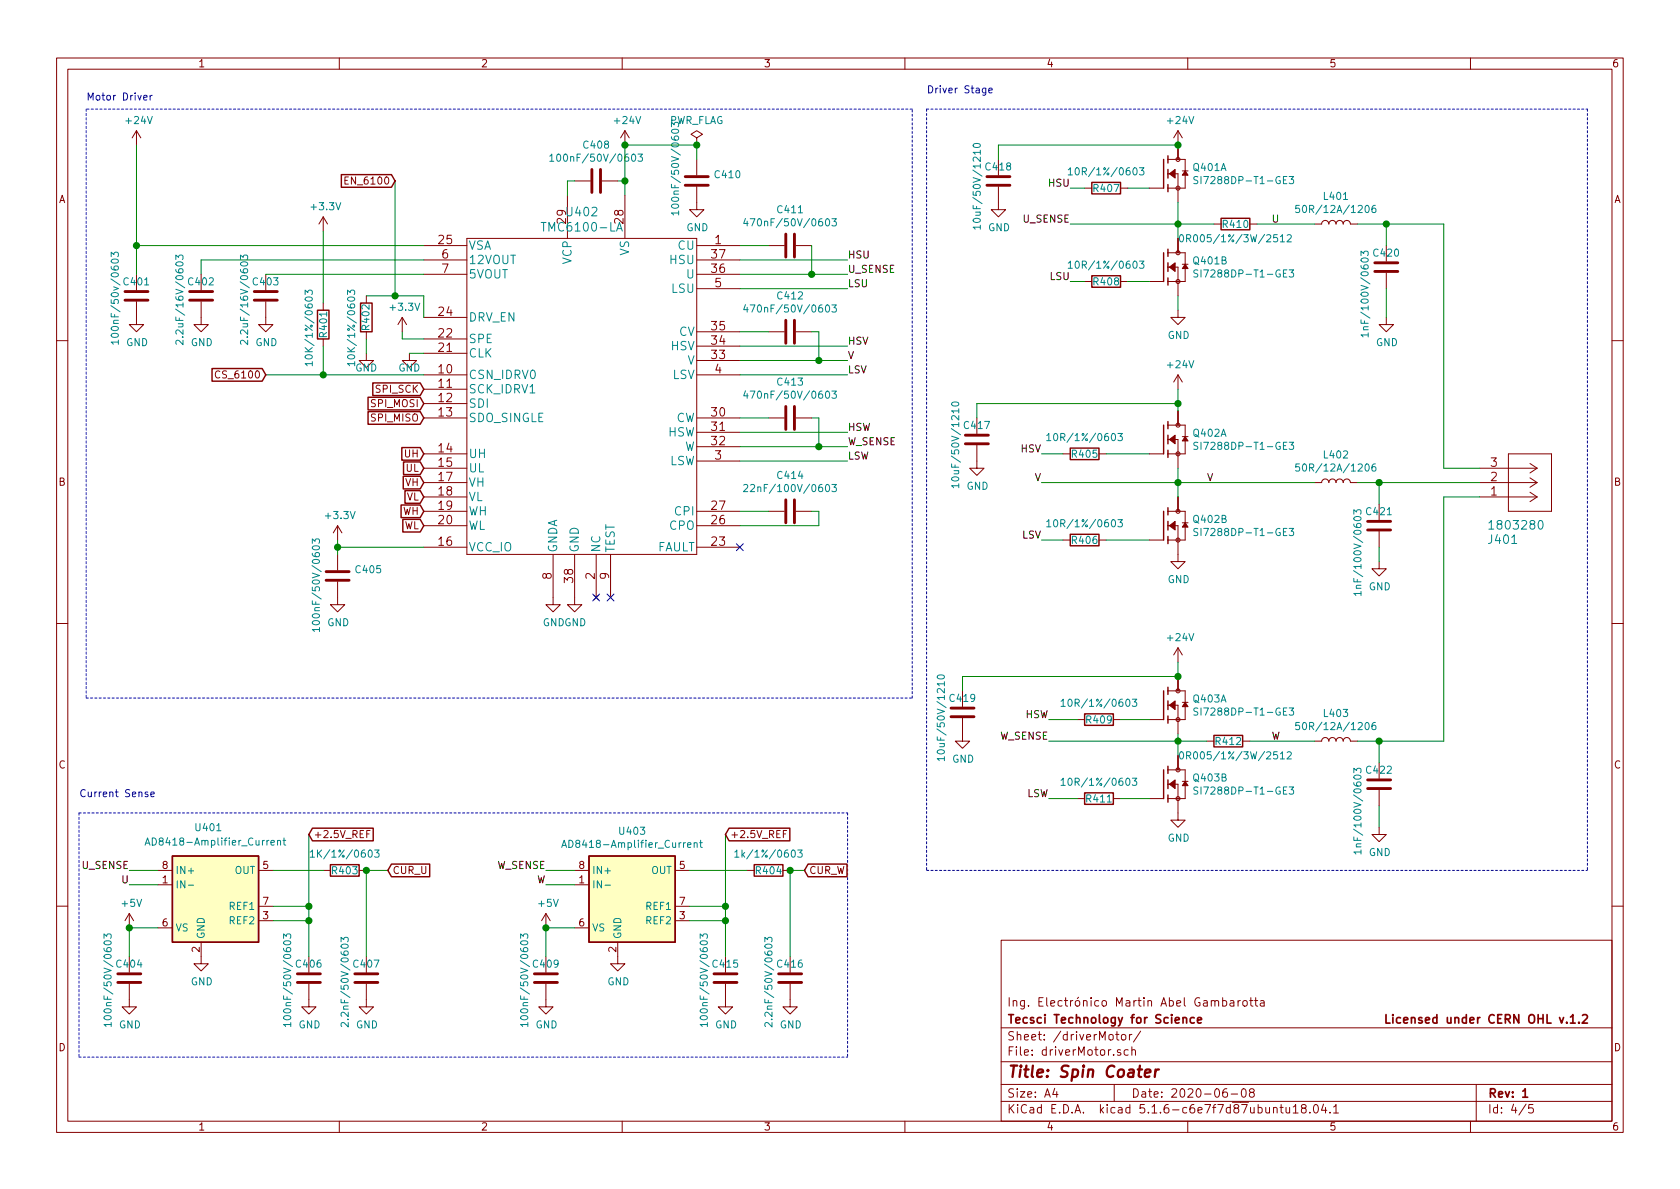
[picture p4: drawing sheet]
EESchema Schematic File Version 4
EELAYER 30 0
EELAYER END
$Descr A4 11693 8268
encoding utf-8
Sheet 4 5
Title "Spin Coater"
Date "2020-06-08"
Rev "1"
Comp "Tecsci Technology for Science                            Licensed under CERN OHL v.1.2"
Comment1 "Ing. Electrónico Martin Abel Gambarotta"
Comment2 ""
Comment3 ""
Comment4 ""
$EndDescr
$Comp
L spincoater-rescue:AD8418-Amplifier_Current U401
U 1 1
P 1500 6250
F 0 "U401" H 1450 6750 50  0000 C CNN
F 1 "AD8418-Amplifier_Current" H 1500 6650 50  0000 C CNN
F 2 "AD8418WBRZ-RL:AD8418WBRZ-RL" H 1550 5900 50  0001 C CNN
F 3 "" H 2150 5550 50  0001 C CNN
	1    1500 6250
	1    0    0    -1  
$EndComp
$Comp
L spincoater-rescue:AD8418-Amplifier_Current U403
U 1 1
P 4400 6250
F 0 "U403" H 4400 6725 50  0000 C CNN
F 1 "AD8418-Amplifier_Current" H 4400 6634 50  0000 C CNN
F 2 "AD8418WBRZ-RL:AD8418WBRZ-RL" H 4450 5900 50  0001 C CNN
F 3 "" H 5050 5550 50  0001 C CNN
	1    4400 6250
	1    0    0    -1  
$EndComp
$Comp
L Device:R R403
U 1 1
P 2400 6050
F 0 "R403" V 2400 6050 50  0000 C CNN
F 1 "1K/1%/0603" V 2284 6050 50  0000 C CNN
F 2 "Resistor_SMD:R_0603_1608Metric" V 2330 6050 50  0001 C CNN
F 3 "~" H 2400 6050 50  0001 C CNN
	1    2400 6050
	0    1    1    0   
$EndComp
$Comp
L Device:C C406
U 1 1
P 2150 6800
F 0 "C406" H 2050 6900 50  0000 L CNN
F 1 "100nF/50V/0603" V 2000 6450 50  0000 L CNN
F 2 "Capacitor_SMD:C_0603_1608Metric" H 2188 6650 50  0001 C CNN
F 3 "~" H 2150 6800 50  0001 C CNN
	1    2150 6800
	1    0    0    -1  
$EndComp
$Comp
L Device:C C404
U 1 1
P 900 6800
F 0 "C404" H 800 6900 50  0000 L CNN
F 1 "100nF/50V/0603" V 750 6450 50  0000 L CNN
F 2 "Capacitor_SMD:C_0603_1608Metric" H 938 6650 50  0001 C CNN
F 3 "~" H 900 6800 50  0001 C CNN
	1    900  6800
	1    0    0    -1  
$EndComp
$Comp
L Device:C C415
U 1 1
P 5050 6800
F 0 "C415" H 4950 6900 50  0000 L CNN
F 1 "100nF/50V/0603" V 4900 6450 50  0000 L CNN
F 2 "Capacitor_SMD:C_0603_1608Metric" H 5088 6650 50  0001 C CNN
F 3 "~" H 5050 6800 50  0001 C CNN
	1    5050 6800
	1    0    0    -1  
$EndComp
$Comp
L power:GND #PWR0409
U 1 1
P 1400 6650
F 0 "#PWR0409" H 1400 6400 50  0001 C CNN
F 1 "GND" H 1405 6477 50  0000 C CNN
F 2 "" H 1400 6650 50  0001 C CNN
F 3 "" H 1400 6650 50  0001 C CNN
	1    1400 6650
	1    0    0    -1  
$EndComp
$Comp
L power:GND #PWR0420
U 1 1
P 4300 6650
F 0 "#PWR0420" H 4300 6400 50  0001 C CNN
F 1 "GND" H 4305 6477 50  0000 C CNN
F 2 "" H 4300 6650 50  0001 C CNN
F 3 "" H 4300 6650 50  0001 C CNN
	1    4300 6650
	1    0    0    -1  
$EndComp
$Comp
L power:GND #PWR0413
U 1 1
P 2150 6950
F 0 "#PWR0413" H 2150 6700 50  0001 C CNN
F 1 "GND" H 2155 6777 50  0000 C CNN
F 2 "" H 2150 6950 50  0001 C CNN
F 3 "" H 2150 6950 50  0001 C CNN
	1    2150 6950
	1    0    0    -1  
$EndComp
$Comp
L power:GND #PWR0405
U 1 1
P 900 6950
F 0 "#PWR0405" H 900 6700 50  0001 C CNN
F 1 "GND" H 905 6777 50  0000 C CNN
F 2 "" H 900 6950 50  0001 C CNN
F 3 "" H 900 6950 50  0001 C CNN
	1    900  6950
	1    0    0    -1  
$EndComp
$Comp
L power:GND #PWR0422
U 1 1
P 5050 6950
F 0 "#PWR0422" H 5050 6700 50  0001 C CNN
F 1 "GND" H 5055 6777 50  0000 C CNN
F 2 "" H 5050 6950 50  0001 C CNN
F 3 "" H 5050 6950 50  0001 C CNN
	1    5050 6950
	1    0    0    -1  
$EndComp
$Comp
L Device:C C407
U 1 1
P 2550 6800
F 0 "C407" H 2450 6900 50  0000 L CNN
F 1 "2.2nF/50V/0603" V 2400 6450 50  0000 L CNN
F 2 "Capacitor_SMD:C_0603_1608Metric" H 2588 6650 50  0001 C CNN
F 3 "~" H 2550 6800 50  0001 C CNN
	1    2550 6800
	1    0    0    -1  
$EndComp
$Comp
L Device:C C416
U 1 1
P 5500 6800
F 0 "C416" H 5400 6900 50  0000 L CNN
F 1 "2.2nF/50V/0603" V 5350 6450 50  0000 L CNN
F 2 "Capacitor_SMD:C_0603_1608Metric" H 5538 6650 50  0001 C CNN
F 3 "~" H 5500 6800 50  0001 C CNN
	1    5500 6800
	1    0    0    -1  
$EndComp
$Comp
L power:GND #PWR0414
U 1 1
P 2550 6950
F 0 "#PWR0414" H 2550 6700 50  0001 C CNN
F 1 "GND" H 2555 6777 50  0000 C CNN
F 2 "" H 2550 6950 50  0001 C CNN
F 3 "" H 2550 6950 50  0001 C CNN
	1    2550 6950
	1    0    0    -1  
$EndComp
$Comp
L power:GND #PWR0423
U 1 1
P 5500 6950
F 0 "#PWR0423" H 5500 6700 50  0001 C CNN
F 1 "GND" H 5505 6777 50  0000 C CNN
F 2 "" H 5500 6950 50  0001 C CNN
F 3 "" H 5500 6950 50  0001 C CNN
	1    5500 6950
	1    0    0    -1  
$EndComp
Wire Wire Line
	900  6650 900  6450
Wire Wire Line
	900  6450 1100 6450
Wire Wire Line
	1900 6400 2150 6400
Wire Wire Line
	2150 6400 2150 6650
Wire Wire Line
	2150 6400 2150 6300
Connection ~ 2150 6400
Wire Wire Line
	1900 6300 2150 6300
Wire Wire Line
	2550 6050 2550 6650
Wire Wire Line
	1100 6050 900  6050
Wire Wire Line
	1100 6150 900  6150
Wire Wire Line
	4000 6050 3800 6050
Wire Wire Line
	4000 6150 3800 6150
Wire Wire Line
	4800 6300 5050 6300
Wire Wire Line
	5050 6300 5050 6400
Wire Wire Line
	4800 6400 5050 6400
Connection ~ 5050 6400
Wire Wire Line
	5050 6400 5050 6650
Wire Wire Line
	5500 6050 5500 6650
$Comp
L Device:C C409
U 1 1
P 3800 6800
F 0 "C409" H 3700 6900 50  0000 L CNN
F 1 "100nF/50V/0603" V 3650 6450 50  0000 L CNN
F 2 "Capacitor_SMD:C_0603_1608Metric" H 3838 6650 50  0001 C CNN
F 3 "~" H 3800 6800 50  0001 C CNN
	1    3800 6800
	1    0    0    -1  
$EndComp
$Comp
L power:GND #PWR0418
U 1 1
P 3800 6950
F 0 "#PWR0418" H 3800 6700 50  0001 C CNN
F 1 "GND" H 3805 6777 50  0000 C CNN
F 2 "" H 3800 6950 50  0001 C CNN
F 3 "" H 3800 6950 50  0001 C CNN
	1    3800 6950
	1    0    0    -1  
$EndComp
Wire Wire Line
	3800 6650 3800 6450
Wire Wire Line
	3800 6450 4000 6450
Text Label 3800 6050 2    50   ~ 0
W_SENSE
Text Label 3800 6150 2    50   ~ 0
W
Text Label 900  6050 2    50   ~ 0
U_SENSE
Text Label 900  6150 2    50   ~ 0
U
Wire Wire Line
	4800 6050 5200 6050
Wire Wire Line
	5050 6300 5050 5800
Connection ~ 5050 6300
Wire Wire Line
	1900 6050 2250 6050
Wire Wire Line
	2150 6300 2150 5800
Connection ~ 2150 6300
$Comp
L Device:R R404
U 1 1
P 5350 6050
F 0 "R404" V 5350 6050 50  0000 C CNN
F 1 "1k/1%/0603" V 5234 6050 50  0000 C CNN
F 2 "Resistor_SMD:R_0603_1608Metric" V 5280 6050 50  0001 C CNN
F 3 "~" H 5350 6050 50  0001 C CNN
	1    5350 6050
	0    1    1    0   
$EndComp
$Comp
L Device:C C401
U 1 1
P 950 2050
F 0 "C401" H 850 2150 50  0000 L CNN
F 1 "100nF/50v/0603" V 800 1700 50  0000 L CNN
F 2 "Capacitor_SMD:C_0603_1608Metric" H 988 1900 50  0001 C CNN
F 3 "~" H 950 2050 50  0001 C CNN
	1    950  2050
	1    0    0    -1  
$EndComp
Wire Wire Line
	2950 1700 950  1700
$Comp
L Device:C C402
U 1 1
P 1400 2050
F 0 "C402" H 1300 2150 50  0000 L CNN
F 1 "2.2uF/16V/0603" V 1250 1700 50  0000 L CNN
F 2 "Capacitor_SMD:C_0603_1608Metric" H 1438 1900 50  0001 C CNN
F 3 "~" H 1400 2050 50  0001 C CNN
	1    1400 2050
	1    0    0    -1  
$EndComp
$Comp
L Device:C C403
U 1 1
P 1850 2050
F 0 "C403" H 1750 2150 50  0000 L CNN
F 1 "2.2uF/16V/0603" V 1700 1700 50  0000 L CNN
F 2 "Capacitor_SMD:C_0603_1608Metric" H 1888 1900 50  0001 C CNN
F 3 "~" H 1850 2050 50  0001 C CNN
	1    1850 2050
	1    0    0    -1  
$EndComp
$Comp
L Device:C C405
U 1 1
P 2350 4000
F 0 "C405" H 2465 4046 50  0000 L CNN
F 1 "100nF/50V/0603" V 2200 3600 50  0000 L CNN
F 2 "Capacitor_SMD:C_0603_1608Metric" H 2388 3850 50  0001 C CNN
F 3 "~" H 2350 4000 50  0001 C CNN
	1    2350 4000
	1    0    0    -1  
$EndComp
$Comp
L Device:C C411
U 1 1
P 5500 1700
F 0 "C411" V 5248 1700 50  0000 C CNN
F 1 "470nF/50V/0603" V 5339 1700 50  0000 C CNN
F 2 "Capacitor_SMD:C_0603_1608Metric" H 5538 1550 50  0001 C CNN
F 3 "~" H 5500 1700 50  0001 C CNN
	1    5500 1700
	0    1    1    0   
$EndComp
$Comp
L Device:C C412
U 1 1
P 5500 2300
F 0 "C412" V 5248 2300 50  0000 C CNN
F 1 "470nF/50V/0603" V 5339 2300 50  0000 C CNN
F 2 "Capacitor_SMD:C_0603_1608Metric" H 5538 2150 50  0001 C CNN
F 3 "~" H 5500 2300 50  0001 C CNN
	1    5500 2300
	0    1    1    0   
$EndComp
$Comp
L Device:C C413
U 1 1
P 5500 2900
F 0 "C413" V 5248 2900 50  0000 C CNN
F 1 "470nF/50V/0603" V 5339 2900 50  0000 C CNN
F 2 "Capacitor_SMD:C_0603_1608Metric" H 5538 2750 50  0001 C CNN
F 3 "~" H 5500 2900 50  0001 C CNN
	1    5500 2900
	0    1    1    0   
$EndComp
$Comp
L Device:C C414
U 1 1
P 5500 3550
F 0 "C414" V 5248 3550 50  0000 C CNN
F 1 "22nF/100V/0603" V 5339 3550 50  0000 C CNN
F 2 "Capacitor_SMD:C_0603_1608Metric" H 5538 3400 50  0001 C CNN
F 3 "~" H 5500 3550 50  0001 C CNN
	1    5500 3550
	0    1    1    0   
$EndComp
NoConn ~ 4150 4150
NoConn ~ 4250 4150
Wire Wire Line
	5150 3000 5900 3000
Wire Wire Line
	5150 3200 5900 3200
Wire Wire Line
	5150 2900 5350 2900
Wire Wire Line
	5150 2600 5900 2600
Wire Wire Line
	5150 2500 5700 2500
Wire Wire Line
	5150 2400 5900 2400
Wire Wire Line
	5150 2300 5350 2300
Wire Wire Line
	5650 2300 5700 2300
Wire Wire Line
	5700 2300 5700 2500
Connection ~ 5700 2500
Wire Wire Line
	5700 2500 5900 2500
Wire Wire Line
	5150 3100 5700 3100
Wire Wire Line
	5650 2900 5700 2900
Wire Wire Line
	5700 2900 5700 3100
Connection ~ 5700 3100
Wire Wire Line
	5700 3100 5900 3100
Wire Wire Line
	5150 1700 5350 1700
Wire Wire Line
	5150 1800 5900 1800
Wire Wire Line
	5150 1900 5650 1900
Wire Wire Line
	5150 2000 5900 2000
Wire Wire Line
	5650 1700 5650 1900
Connection ~ 5650 1900
Wire Wire Line
	5650 1900 5900 1900
Wire Wire Line
	5150 3550 5350 3550
Wire Wire Line
	5150 3650 5700 3650
Wire Wire Line
	5700 3650 5700 3550
Wire Wire Line
	5700 3550 5650 3550
$Comp
L Device:C C410
U 1 1
P 4850 1250
F 0 "C410" H 4965 1296 50  0000 L CNN
F 1 "100nF/50V/0603" V 4700 1000 50  0000 L CNN
F 2 "Capacitor_SMD:C_0603_1608Metric" H 4888 1100 50  0001 C CNN
F 3 "~" H 4850 1250 50  0001 C CNN
	1    4850 1250
	1    0    0    -1  
$EndComp
Wire Wire Line
	4300 1250 4350 1250
Wire Wire Line
	4350 1250 4350 1350
Wire Wire Line
	4850 1100 4850 1000
Wire Wire Line
	4850 1000 4350 1000
Wire Wire Line
	4350 1000 4350 1250
Connection ~ 4350 1250
$Comp
L power:GND #PWR0415
U 1 1
P 3850 4150
F 0 "#PWR0415" H 3850 3900 50  0001 C CNN
F 1 "GND" H 3855 3977 50  0000 C CNN
F 2 "" H 3850 4150 50  0001 C CNN
F 3 "" H 3850 4150 50  0001 C CNN
	1    3850 4150
	1    0    0    -1  
$EndComp
$Comp
L power:GND #PWR0416
U 1 1
P 4000 4150
F 0 "#PWR0416" H 4000 3900 50  0001 C CNN
F 1 "GND" H 4005 3977 50  0000 C CNN
F 2 "" H 4000 4150 50  0001 C CNN
F 3 "" H 4000 4150 50  0001 C CNN
	1    4000 4150
	1    0    0    -1  
$EndComp
$Comp
L power:GND #PWR0408
U 1 1
P 2350 4150
F 0 "#PWR0408" H 2350 3900 50  0001 C CNN
F 1 "GND" H 2355 3977 50  0000 C CNN
F 2 "" H 2350 4150 50  0001 C CNN
F 3 "" H 2350 4150 50  0001 C CNN
	1    2350 4150
	1    0    0    -1  
$EndComp
$Comp
L power:GND #PWR0421
U 1 1
P 4850 1400
F 0 "#PWR0421" H 4850 1150 50  0001 C CNN
F 1 "GND" H 4855 1227 50  0000 C CNN
F 2 "" H 4850 1400 50  0001 C CNN
F 3 "" H 4850 1400 50  0001 C CNN
	1    4850 1400
	1    0    0    -1  
$EndComp
$Comp
L power:GND #PWR0402
U 1 1
P 1400 2200
F 0 "#PWR0402" H 1400 1950 50  0001 C CNN
F 1 "GND" H 1405 2027 50  0000 C CNN
F 2 "" H 1400 2200 50  0001 C CNN
F 3 "" H 1400 2200 50  0001 C CNN
	1    1400 2200
	1    0    0    -1  
$EndComp
$Comp
L power:GND #PWR0403
U 1 1
P 1850 2200
F 0 "#PWR0403" H 1850 1950 50  0001 C CNN
F 1 "GND" H 1855 2027 50  0000 C CNN
F 2 "" H 1850 2200 50  0001 C CNN
F 3 "" H 1850 2200 50  0001 C CNN
	1    1850 2200
	1    0    0    -1  
$EndComp
$Comp
L power:GND #PWR0401
U 1 1
P 950 2200
F 0 "#PWR0401" H 950 1950 50  0001 C CNN
F 1 "GND" H 955 2027 50  0000 C CNN
F 2 "" H 950 2200 50  0001 C CNN
F 3 "" H 950 2200 50  0001 C CNN
	1    950  2200
	1    0    0    -1  
$EndComp
Wire Wire Line
	950  1700 950  1900
Wire Wire Line
	1400 1900 1400 1800
Wire Wire Line
	1400 1800 2950 1800
Wire Wire Line
	1850 1900 2950 1900
$Comp
L Device:R R401
U 1 1
P 2250 2250
F 0 "R401" V 2250 2150 50  0000 L CNN
F 1 "10K/1%/0603" V 2150 1950 50  0000 L CNN
F 2 "Resistor_SMD:R_0603_1608Metric" V 2180 2250 50  0001 C CNN
F 3 "~" H 2250 2250 50  0001 C CNN
	1    2250 2250
	1    0    0    -1  
$EndComp
$Comp
L Device:R R402
U 1 1
P 2550 2200
F 0 "R402" V 2550 2300 50  0000 R CNN
F 1 "10K/1%/0603" V 2650 2550 50  0000 R CNN
F 2 "Resistor_SMD:R_0603_1608Metric" V 2480 2200 50  0001 C CNN
F 3 "~" H 2550 2200 50  0001 C CNN
	1    2550 2200
	-1   0    0    1   
$EndComp
$Comp
L power:GND #PWR0410
U 1 1
P 2550 2450
F 0 "#PWR0410" H 2550 2200 50  0001 C CNN
F 1 "GND" H 2550 2350 50  0000 C CNN
F 2 "" H 2550 2450 50  0001 C CNN
F 3 "" H 2550 2450 50  0001 C CNN
	1    2550 2450
	1    0    0    -1  
$EndComp
$Comp
L power:GND #PWR0412
U 1 1
P 2850 2450
F 0 "#PWR0412" H 2850 2200 50  0001 C CNN
F 1 "GND" H 2850 2350 50  0000 C CNN
F 2 "" H 2850 2450 50  0001 C CNN
F 3 "" H 2850 2450 50  0001 C CNN
	1    2850 2450
	1    0    0    -1  
$EndComp
Wire Wire Line
	2950 2450 2850 2450
Wire Wire Line
	2950 3800 2350 3800
Wire Wire Line
	2350 3800 2350 3850
Wire Wire Line
	2350 3800 2350 3750
Connection ~ 2350 3800
Text Label 5900 3000 0    50   ~ 0
HSW
Text Label 5900 3100 0    50   ~ 0
W_SENSE
Text Label 5900 3200 0    50   ~ 0
LSW
Text Label 5900 2400 0    50   ~ 0
HSV
Text Label 5900 2500 0    50   ~ 0
V
Text Label 5900 2600 0    50   ~ 0
LSV
Text Label 5900 1800 0    50   ~ 0
HSU
Text Label 5900 1900 0    50   ~ 0
U_SENSE
Text Label 5900 2000 0    50   ~ 0
LSU
Connection ~ 2550 6050
Wire Wire Line
	5500 6050 5600 6050
Connection ~ 5500 6050
Wire Wire Line
	2550 6050 2700 6050
$Comp
L power:+24V #PWR0419
U 1 1
P 4350 1000
F 0 "#PWR0419" H 4350 850 50  0001 C CNN
F 1 "+24V" H 4365 1173 50  0000 C CNN
F 2 "" H 4350 1000 50  0001 C CNN
F 3 "" H 4350 1000 50  0001 C CNN
	1    4350 1000
	1    0    0    -1  
$EndComp
Connection ~ 4350 1000
$Comp
L power:+3.3V #PWR0406
U 1 1
P 2250 1600
F 0 "#PWR0406" H 2250 1450 50  0001 C CNN
F 1 "+3.3V" H 2265 1773 50  0000 C CNN
F 2 "" H 2250 1600 50  0001 C CNN
F 3 "" H 2250 1600 50  0001 C CNN
	1    2250 1600
	1    0    0    -1  
$EndComp
Connection ~ 2250 2600
Wire Wire Line
	2250 2600 2950 2600
$Comp
L power:+3.3V #PWR0407
U 1 1
P 2350 3750
F 0 "#PWR0407" H 2350 3600 50  0001 C CNN
F 1 "+3.3V" H 2365 3923 50  0000 C CNN
F 2 "" H 2350 3750 50  0001 C CNN
F 3 "" H 2350 3750 50  0001 C CNN
	1    2350 3750
	1    0    0    -1  
$EndComp
$Comp
L power:+3.3V #PWR0411
U 1 1
P 2800 2300
F 0 "#PWR0411" H 2800 2150 50  0001 C CNN
F 1 "+3.3V" H 2815 2473 50  0000 C CNN
F 2 "" H 2800 2300 50  0001 C CNN
F 3 "" H 2800 2300 50  0001 C CNN
	1    2800 2300
	1    0    0    -1  
$EndComp
$Comp
L TMC6100-LA:TMC6100-LA U402
U 1 1
P 2950 1850
F 0 "U402" H 4050 2237 60  0000 C CNN
F 1 "TMC6100-LA" H 4050 2131 60  0000 C CNN
F 2 "TMC6100-LA:TMC6100-LA" H 4050 2090 60  0001 C CNN
F 3 "" H 2950 1850 60  0000 C CNN
	1    2950 1850
	1    0    0    -1  
$EndComp
Wire Wire Line
	2950 2200 2950 2050
Wire Wire Line
	2950 2050 2750 2050
Wire Wire Line
	2800 2300 2800 2350
Wire Wire Line
	2800 2350 2950 2350
Wire Wire Line
	1850 2600 2250 2600
Connection ~ 2750 2050
Wire Wire Line
	2750 2050 2550 2050
$Comp
L power:+24V #PWR0424
U 1 1
P 950 1000
F 0 "#PWR0424" H 950 850 50  0001 C CNN
F 1 "+24V" H 965 1173 50  0000 C CNN
F 2 "" H 950 1000 50  0001 C CNN
F 3 "" H 950 1000 50  0001 C CNN
	1    950  1000
	1    0    0    -1  
$EndComp
Connection ~ 950  1700
$Comp
L SI7288DP-T1-GE3:SI7288DP-T1-GE3 Q401
U 1 1
P 8200 1200
F 0 "Q401" H 8298 1246 50  0000 L CNN
F 1 "SI7288DP-T1-GE3" H 8298 1155 50  0000 L CNN
F 2 "SI7288DP-T1-GE3:TRANS_SI7288DP-T1-GE3" H 8200 1200 50  0001 L BNN
F 3 "Manufacturer Recommendations" H 8200 1200 50  0001 L BNN
F 4 "VISHAY" H 8200 1200 50  0001 L BNN "Field4"
F 5 "A" H 8200 1200 50  0001 L BNN "Field5"
	1    8200 1200
	1    0    0    -1  
$EndComp
$Comp
L SI7288DP-T1-GE3:SI7288DP-T1-GE3 Q401
U 2 1
P 8200 1850
F 0 "Q401" H 8298 1896 50  0000 L CNN
F 1 "SI7288DP-T1-GE3" H 8298 1805 50  0000 L CNN
F 2 "SI7288DP-T1-GE3:TRANS_SI7288DP-T1-GE3" H 8200 1850 50  0001 L BNN
F 3 "Manufacturer Recommendations" H 8200 1850 50  0001 L BNN
F 4 "VISHAY" H 8200 1850 50  0001 L BNN "Field4"
F 5 "A" H 8200 1850 50  0001 L BNN "Field5"
	2    8200 1850
	1    0    0    -1  
$EndComp
$Comp
L SI7288DP-T1-GE3:SI7288DP-T1-GE3 Q402
U 1 1
P 8200 3050
F 0 "Q402" H 8298 3096 50  0000 L CNN
F 1 "SI7288DP-T1-GE3" H 8298 3005 50  0000 L CNN
F 2 "SI7288DP-T1-GE3:TRANS_SI7288DP-T1-GE3" H 8200 3050 50  0001 L BNN
F 3 "Manufacturer Recommendations" H 8200 3050 50  0001 L BNN
F 4 "VISHAY" H 8200 3050 50  0001 L BNN "Field4"
F 5 "A" H 8200 3050 50  0001 L BNN "Field5"
	1    8200 3050
	1    0    0    -1  
$EndComp
$Comp
L SI7288DP-T1-GE3:SI7288DP-T1-GE3 Q402
U 2 1
P 8200 3650
F 0 "Q402" H 8298 3696 50  0000 L CNN
F 1 "SI7288DP-T1-GE3" H 8298 3605 50  0000 L CNN
F 2 "SI7288DP-T1-GE3:TRANS_SI7288DP-T1-GE3" H 8200 3650 50  0001 L BNN
F 3 "Manufacturer Recommendations" H 8200 3650 50  0001 L BNN
F 4 "VISHAY" H 8200 3650 50  0001 L BNN "Field4"
F 5 "A" H 8200 3650 50  0001 L BNN "Field5"
	2    8200 3650
	1    0    0    -1  
$EndComp
$Comp
L Device:R R407
U 1 1
P 7700 1300
F 0 "R407" V 7700 1300 50  0000 C CNN
F 1 "10R/1%/0603" V 7584 1300 50  0000 C CNN
F 2 "Resistor_SMD:R_0603_1608Metric" V 7630 1300 50  0001 C CNN
F 3 "~" H 7700 1300 50  0001 C CNN
	1    7700 1300
	0    1    1    0   
$EndComp
$Comp
L Device:R R408
U 1 1
P 7700 1950
F 0 "R408" V 7700 1950 50  0000 C CNN
F 1 "10R/1%/0603" V 7584 1950 50  0000 C CNN
F 2 "Resistor_SMD:R_0603_1608Metric" V 7630 1950 50  0001 C CNN
F 3 "~" H 7700 1950 50  0001 C CNN
	1    7700 1950
	0    1    1    0   
$EndComp
$Comp
L Device:R R410
U 1 1
P 8600 1550
F 0 "R410" V 8600 1550 50  0000 C CNN
F 1 "0R005/1%/3W/2512" V 8700 1550 50  0000 C CNN
F 2 "Resistor_SMD:R_2512_6332Metric" V 8530 1550 50  0001 C CNN
F 3 "~" H 8600 1550 50  0001 C CNN
	1    8600 1550
	0    1    1    0   
$EndComp
$Comp
L Device:C C418
U 1 1
P 6950 1250
F 0 "C418" H 6850 1350 50  0000 L CNN
F 1 "10uF/50V/1210" V 6800 900 50  0000 L CNN
F 2 "Capacitor_SMD:C_1210_3225Metric" H 6988 1100 50  0001 C CNN
F 3 "~" H 6950 1250 50  0001 C CNN
	1    6950 1250
	1    0    0    -1  
$EndComp
$Comp
L power:+24V #PWR0427
U 1 1
P 8200 1000
F 0 "#PWR0427" H 8200 850 50  0001 C CNN
F 1 "+24V" H 8215 1173 50  0000 C CNN
F 2 "" H 8200 1000 50  0001 C CNN
F 3 "" H 8200 1000 50  0001 C CNN
	1    8200 1000
	1    0    0    -1  
$EndComp
Wire Wire Line
	7850 1950 8000 1950
Wire Wire Line
	7850 1300 8000 1300
Wire Wire Line
	7550 1300 7450 1300
Wire Wire Line
	7550 1950 7450 1950
Wire Wire Line
	8200 2050 8200 2150
Wire Wire Line
	8200 1400 8200 1550
Connection ~ 8200 1550
Wire Wire Line
	8200 1550 8200 1650
Wire Wire Line
	8200 1550 7450 1550
Text Label 7450 1300 2    50   ~ 0
HSU
Text Label 7450 1550 2    50   ~ 0
U_SENSE
Text Label 7450 1950 2    50   ~ 0
LSU
$Comp
L power:GND #PWR0430
U 1 1
P 6950 1400
F 0 "#PWR0430" H 6950 1150 50  0001 C CNN
F 1 "GND" H 6955 1227 50  0000 C CNN
F 2 "" H 6950 1400 50  0001 C CNN
F 3 "" H 6950 1400 50  0001 C CNN
	1    6950 1400
	1    0    0    -1  
$EndComp
$Comp
L power:GND #PWR0428
U 1 1
P 8200 2150
F 0 "#PWR0428" H 8200 1900 50  0001 C CNN
F 1 "GND" H 8205 1977 50  0000 C CNN
F 2 "" H 8200 2150 50  0001 C CNN
F 3 "" H 8200 2150 50  0001 C CNN
	1    8200 2150
	1    0    0    -1  
$EndComp
Text Label 8850 1550 0    50   ~ 0
U
$Comp
L Device:C C417
U 1 1
P 6800 3050
F 0 "C417" H 6700 3150 50  0000 L CNN
F 1 "10uF/50V/1210" V 6650 2700 50  0000 L CNN
F 2 "Capacitor_SMD:C_1210_3225Metric" H 6838 2900 50  0001 C CNN
F 3 "~" H 6800 3050 50  0001 C CNN
	1    6800 3050
	1    0    0    -1  
$EndComp
$Comp
L Device:R R405
U 1 1
P 7550 3150
F 0 "R405" V 7550 3150 50  0000 C CNN
F 1 "10R/1%/0603" V 7434 3150 50  0000 C CNN
F 2 "Resistor_SMD:R_0603_1608Metric" V 7480 3150 50  0001 C CNN
F 3 "~" H 7550 3150 50  0001 C CNN
	1    7550 3150
	0    1    1    0   
$EndComp
$Comp
L Device:R R406
U 1 1
P 7550 3750
F 0 "R406" V 7550 3750 50  0000 C CNN
F 1 "10R/1%/0603" V 7434 3750 50  0000 C CNN
F 2 "Resistor_SMD:R_0603_1608Metric" V 7480 3750 50  0001 C CNN
F 3 "~" H 7550 3750 50  0001 C CNN
	1    7550 3750
	0    1    1    0   
$EndComp
Wire Wire Line
	7700 3150 8000 3150
Wire Wire Line
	7700 3750 8000 3750
Wire Wire Line
	8200 3250 8200 3350
Connection ~ 8200 3350
Wire Wire Line
	8200 3350 8200 3450
Wire Wire Line
	7400 3150 7250 3150
Wire Wire Line
	7400 3750 7250 3750
Wire Wire Line
	8200 3350 7250 3350
$Comp
L power:+24V #PWR0425
U 1 1
P 8200 2700
F 0 "#PWR0425" H 8200 2550 50  0001 C CNN
F 1 "+24V" H 8215 2873 50  0000 C CNN
F 2 "" H 8200 2700 50  0001 C CNN
F 3 "" H 8200 2700 50  0001 C CNN
	1    8200 2700
	1    0    0    -1  
$EndComp
$Comp
L power:GND #PWR0429
U 1 1
P 6800 3200
F 0 "#PWR0429" H 6800 2950 50  0001 C CNN
F 1 "GND" H 6805 3027 50  0000 C CNN
F 2 "" H 6800 3200 50  0001 C CNN
F 3 "" H 6800 3200 50  0001 C CNN
	1    6800 3200
	1    0    0    -1  
$EndComp
$Comp
L power:GND #PWR0426
U 1 1
P 8200 3850
F 0 "#PWR0426" H 8200 3600 50  0001 C CNN
F 1 "GND" H 8205 3677 50  0000 C CNN
F 2 "" H 8200 3850 50  0001 C CNN
F 3 "" H 8200 3850 50  0001 C CNN
	1    8200 3850
	1    0    0    -1  
$EndComp
Wire Wire Line
	8200 1550 8450 1550
Wire Wire Line
	6950 1000 6950 1100
Wire Wire Line
	6800 2800 6800 2900
$Comp
L SI7288DP-T1-GE3:SI7288DP-T1-GE3 Q403
U 1 1
P 8200 4900
F 0 "Q403" H 8298 4946 50  0000 L CNN
F 1 "SI7288DP-T1-GE3" H 8298 4855 50  0000 L CNN
F 2 "SI7288DP-T1-GE3:TRANS_SI7288DP-T1-GE3" H 8200 4900 50  0001 L BNN
F 3 "Manufacturer Recommendations" H 8200 4900 50  0001 L BNN
F 4 "VISHAY" H 8200 4900 50  0001 L BNN "Field4"
F 5 "A" H 8200 4900 50  0001 L BNN "Field5"
	1    8200 4900
	1    0    0    -1  
$EndComp
$Comp
L SI7288DP-T1-GE3:SI7288DP-T1-GE3 Q403
U 2 1
P 8200 5450
F 0 "Q403" H 8298 5496 50  0000 L CNN
F 1 "SI7288DP-T1-GE3" H 8298 5405 50  0000 L CNN
F 2 "SI7288DP-T1-GE3:TRANS_SI7288DP-T1-GE3" H 8200 5450 50  0001 L BNN
F 3 "Manufacturer Recommendations" H 8200 5450 50  0001 L BNN
F 4 "VISHAY" H 8200 5450 50  0001 L BNN "Field4"
F 5 "A" H 8200 5450 50  0001 L BNN "Field5"
	2    8200 5450
	1    0    0    -1  
$EndComp
$Comp
L power:GND #PWR0432
U 1 1
P 8200 5650
F 0 "#PWR0432" H 8200 5400 50  0001 C CNN
F 1 "GND" H 8205 5477 50  0000 C CNN
F 2 "" H 8200 5650 50  0001 C CNN
F 3 "" H 8200 5650 50  0001 C CNN
	1    8200 5650
	1    0    0    -1  
$EndComp
$Comp
L power:+24V #PWR0431
U 1 1
P 8200 4600
F 0 "#PWR0431" H 8200 4450 50  0001 C CNN
F 1 "+24V" H 8215 4773 50  0000 C CNN
F 2 "" H 8200 4600 50  0001 C CNN
F 3 "" H 8200 4600 50  0001 C CNN
	1    8200 4600
	1    0    0    -1  
$EndComp
$Comp
L Device:C C419
U 1 1
P 6700 4950
F 0 "C419" H 6600 5050 50  0000 L CNN
F 1 "10uF/50V/1210" V 6550 4600 50  0000 L CNN
F 2 "Capacitor_SMD:C_1210_3225Metric" H 6738 4800 50  0001 C CNN
F 3 "~" H 6700 4950 50  0001 C CNN
	1    6700 4950
	1    0    0    -1  
$EndComp
$Comp
L power:GND #PWR0433
U 1 1
P 6700 5100
F 0 "#PWR0433" H 6700 4850 50  0001 C CNN
F 1 "GND" H 6705 4927 50  0000 C CNN
F 2 "" H 6700 5100 50  0001 C CNN
F 3 "" H 6700 5100 50  0001 C CNN
	1    6700 5100
	1    0    0    -1  
$EndComp
$Comp
L Device:R R412
U 1 1
P 8550 5150
F 0 "R412" V 8550 5150 50  0000 C CNN
F 1 "0R005/1%/3W/2512" V 8650 5200 50  0000 C CNN
F 2 "Resistor_SMD:R_2512_6332Metric" V 8480 5150 50  0001 C CNN
F 3 "~" H 8550 5150 50  0001 C CNN
	1    8550 5150
	0    1    1    0   
$EndComp
$Comp
L Device:R R409
U 1 1
P 7650 5000
F 0 "R409" V 7650 5000 50  0000 C CNN
F 1 "10R/1%/0603" V 7534 5000 50  0000 C CNN
F 2 "Resistor_SMD:R_0603_1608Metric" V 7580 5000 50  0001 C CNN
F 3 "~" H 7650 5000 50  0001 C CNN
	1    7650 5000
	0    1    1    0   
$EndComp
$Comp
L Device:R R411
U 1 1
P 7650 5550
F 0 "R411" V 7650 5550 50  0000 C CNN
F 1 "10R/1%/0603" V 7534 5550 50  0000 C CNN
F 2 "Resistor_SMD:R_0603_1608Metric" V 7580 5550 50  0001 C CNN
F 3 "~" H 7650 5550 50  0001 C CNN
	1    7650 5550
	0    1    1    0   
$EndComp
Wire Wire Line
	8000 5000 7800 5000
Wire Wire Line
	7500 5000 7300 5000
Wire Wire Line
	7500 5550 7300 5550
Wire Wire Line
	7800 5550 8000 5550
Wire Wire Line
	8200 5100 8200 5150
Wire Wire Line
	8200 5150 8400 5150
Connection ~ 8200 5150
Wire Wire Line
	8200 5150 8200 5250
Text Label 7250 3150 2    50   ~ 0
HSV
Text Label 7250 3350 2    50   ~ 0
V
Text Label 7250 3750 2    50   ~ 0
LSV
Text Label 8400 3350 0    50   ~ 0
V
Wire Wire Line
	8200 5150 7300 5150
Text Label 7300 5000 2    50   ~ 0
HSW
Text Label 7300 5150 2    50   ~ 0
W_SENSE
Text Label 7300 5550 2    50   ~ 0
LSW
Text Label 8850 5150 0    50   ~ 0
W
$Comp
L power:+5V #PWR0404
U 1 1
P 900 6450
F 0 "#PWR0404" H 900 6300 50  0001 C CNN
F 1 "+5V" H 915 6623 50  0000 C CNN
F 2 "" H 900 6450 50  0001 C CNN
F 3 "" H 900 6450 50  0001 C CNN
	1    900  6450
	1    0    0    -1  
$EndComp
Connection ~ 900  6450
$Comp
L power:+5V #PWR0417
U 1 1
P 3800 6450
F 0 "#PWR0417" H 3800 6300 50  0001 C CNN
F 1 "+5V" H 3815 6623 50  0000 C CNN
F 2 "" H 3800 6450 50  0001 C CNN
F 3 "" H 3800 6450 50  0001 C CNN
	1    3800 6450
	1    0    0    -1  
$EndComp
Connection ~ 3800 6450
Text Notes 6450 650  0    50   ~ 0
Driver Stage
Wire Notes Line
	550  5650 550  7350
Wire Notes Line
	600  4850 6350 4850
Wire Notes Line
	6350 4850 6350 750 
Wire Notes Line
	6350 750  600  750 
Wire Notes Line
	600  750  600  4850
Text Notes 600  700  0    50   ~ 0
Motor Driver
Text Notes 550  5550 0    50   ~ 0
Current Sense
Wire Wire Line
	950  1700 950  1000
Wire Wire Line
	2250 2400 2250 2600
Wire Wire Line
	2250 2100 2250 1600
Wire Wire Line
	2550 2350 2550 2450
Wire Notes Line
	5900 5650 5900 7350
Wire Notes Line
	550  7350 5900 7350
Wire Notes Line
	550  5650 5900 5650
Connection ~ 8200 1000
Wire Wire Line
	8200 2700 8200 2800
Wire Wire Line
	6800 2800 8200 2800
Connection ~ 8200 2800
Wire Wire Line
	8200 2800 8200 2850
Wire Wire Line
	8200 4600 8200 4700
Wire Wire Line
	6700 4800 6700 4700
Wire Wire Line
	6700 4700 8200 4700
Connection ~ 8200 4700
$Comp
L Device:L L401
U 1 1
P 9300 1550
F 0 "L401" V 9490 1550 50  0000 C CNN
F 1 "50R/12A/1206" V 9399 1550 50  0000 C CNN
F 2 "Inductor_SMD:L_1206_3216Metric" H 9300 1550 50  0001 C CNN
F 3 "~" H 9300 1550 50  0001 C CNN
	1    9300 1550
	0    -1   -1   0   
$EndComp
$Comp
L Device:C C420
U 1 1
P 9650 1850
F 0 "C420" H 9550 1950 50  0000 L CNN
F 1 "1nF/100V/0603" V 9500 1350 50  0000 L CNN
F 2 "Capacitor_SMD:C_0603_1608Metric" H 9688 1700 50  0001 C CNN
F 3 "~" H 9650 1850 50  0001 C CNN
	1    9650 1850
	1    0    0    -1  
$EndComp
$Comp
L power:GND #PWR0434
U 1 1
P 9650 2200
F 0 "#PWR0434" H 9650 1950 50  0001 C CNN
F 1 "GND" H 9655 2027 50  0000 C CNN
F 2 "" H 9650 2200 50  0001 C CNN
F 3 "" H 9650 2200 50  0001 C CNN
	1    9650 2200
	1    0    0    -1  
$EndComp
Wire Wire Line
	9650 2000 9650 2200
$Comp
L Device:C C421
U 1 1
P 9600 3650
F 0 "C421" H 9500 3750 50  0000 L CNN
F 1 "1nF/100V/0603" V 9450 3150 50  0000 L CNN
F 2 "Capacitor_SMD:C_0603_1608Metric" H 9638 3500 50  0001 C CNN
F 3 "~" H 9600 3650 50  0001 C CNN
	1    9600 3650
	1    0    0    -1  
$EndComp
$Comp
L Device:L L402
U 1 1
P 9300 3350
F 0 "L402" V 9490 3350 50  0000 C CNN
F 1 "50R/12A/1206" V 9399 3350 50  0000 C CNN
F 2 "Inductor_SMD:L_1206_3216Metric" H 9300 3350 50  0001 C CNN
F 3 "~" H 9300 3350 50  0001 C CNN
	1    9300 3350
	0    -1   -1   0   
$EndComp
$Comp
L Device:C C422
U 1 1
P 9600 5450
F 0 "C422" H 9500 5550 50  0000 L CNN
F 1 "1nF/100V/0603" V 9450 4950 50  0000 L CNN
F 2 "Capacitor_SMD:C_0603_1608Metric" H 9638 5300 50  0001 C CNN
F 3 "~" H 9600 5450 50  0001 C CNN
	1    9600 5450
	1    0    0    -1  
$EndComp
$Comp
L Device:L L403
U 1 1
P 9300 5150
F 0 "L403" V 9490 5150 50  0000 C CNN
F 1 "50R/12A/1206" V 9399 5150 50  0000 C CNN
F 2 "Inductor_SMD:L_1206_3216Metric" H 9300 5150 50  0001 C CNN
F 3 "~" H 9300 5150 50  0001 C CNN
	1    9300 5150
	0    -1   -1   0   
$EndComp
$Comp
L power:GND #PWR0436
U 1 1
P 9600 5750
F 0 "#PWR0436" H 9600 5500 50  0001 C CNN
F 1 "GND" H 9605 5577 50  0000 C CNN
F 2 "" H 9600 5750 50  0001 C CNN
F 3 "" H 9600 5750 50  0001 C CNN
	1    9600 5750
	1    0    0    -1  
$EndComp
$Comp
L power:GND #PWR0435
U 1 1
P 9600 3900
F 0 "#PWR0435" H 9600 3650 50  0001 C CNN
F 1 "GND" H 9605 3727 50  0000 C CNN
F 2 "" H 9600 3900 50  0001 C CNN
F 3 "" H 9600 3900 50  0001 C CNN
	1    9600 3900
	1    0    0    -1  
$EndComp
Wire Wire Line
	9600 3800 9600 3900
Wire Wire Line
	9600 5600 9600 5750
Text GLabel 1850 2600 0    50   Input ~ 0
CS_6100
$Comp
L ConnectorX3:1803280 J401
U 1 1
P 10300 3450
F 0 "J401" H 10350 3750 60  0000 L CNN
F 1 "1803280" H 10350 3650 60  0000 L CNN
F 2 "1803280:1803280" H 10700 3290 60  0001 C CNN
F 3 "" H 10300 3450 60  0000 C CNN
	1    10300 3450
	1    0    0    1   
$EndComp
Wire Wire Line
	10050 5150 10050 3450
Wire Wire Line
	10050 3450 10300 3450
Wire Wire Line
	10050 1550 10050 3250
Wire Wire Line
	10050 3250 10300 3250
Wire Notes Line
	6450 750  11050 750 
Text GLabel 2950 2700 0    50   Input ~ 0
SPI_SCK
Text GLabel 2950 2800 0    50   Input ~ 0
SPI_MOSI
Text GLabel 2950 2900 0    50   Input ~ 0
SPI_MISO
Text GLabel 2750 1250 0    50   Input ~ 0
EN_6100
Text GLabel 2150 5800 2    50   Input ~ 0
+2.5V_REF
Text GLabel 5050 5800 2    50   Input ~ 0
+2.5V_REF
Text GLabel 2950 3150 0    50   Input ~ 0
UH
Text GLabel 2950 3250 0    50   Input ~ 0
UL
Text GLabel 2950 3350 0    50   Input ~ 0
VH
Text GLabel 2950 3450 0    50   Input ~ 0
VL
Text GLabel 2950 3550 0    50   Input ~ 0
WH
Text GLabel 2950 3650 0    50   Input ~ 0
WL
Text GLabel 5600 6050 2    50   Input ~ 0
CUR_W
Text GLabel 2700 6050 2    50   Input ~ 0
CUR_U
$Comp
L Device:C C408
U 1 1
P 4150 1250
F 0 "C408" V 3898 1250 50  0000 C CNN
F 1 "100nF/50V/0603" V 3989 1250 50  0000 C CNN
F 2 "Capacitor_SMD:C_0603_1608Metric" H 4188 1100 50  0001 C CNN
F 3 "~" H 4150 1250 50  0001 C CNN
	1    4150 1250
	0    1    1    0   
$EndComp
Wire Wire Line
	4000 1250 3950 1250
Wire Wire Line
	3950 1250 3950 1350
NoConn ~ 5150 3800
$Comp
L power:PWR_FLAG #FLG0102
U 1 1
P 4850 1000
F 0 "#FLG0102" H 4850 1075 50  0001 C CNN
F 1 "PWR_FLAG" H 4850 1173 50  0000 C CNN
F 2 "" H 4850 1000 50  0001 C CNN
F 3 "~" H 4850 1000 50  0001 C CNN
	1    4850 1000
	1    0    0    -1  
$EndComp
Connection ~ 4850 1000
Wire Wire Line
	6950 1000 8200 1000
Wire Wire Line
	2750 1250 2750 2050
Wire Wire Line
	8750 1550 9150 1550
Wire Wire Line
	9450 1550 9650 1550
Wire Wire Line
	9650 1700 9650 1550
Connection ~ 9650 1550
Wire Wire Line
	9650 1550 10050 1550
Wire Wire Line
	8200 3350 9150 3350
Wire Wire Line
	9450 3350 9600 3350
Wire Wire Line
	9600 3500 9600 3350
Connection ~ 9600 3350
Wire Wire Line
	9600 3350 10300 3350
Wire Wire Line
	8700 5150 9150 5150
Wire Wire Line
	9450 5150 9600 5150
Wire Wire Line
	9600 5300 9600 5150
Connection ~ 9600 5150
Wire Wire Line
	9600 5150 10050 5150
Wire Notes Line
	6450 6050 11050 6050
Wire Notes Line
	6450 750  6450 6050
Wire Notes Line
	11050 750  11050 6050
$EndSCHEMATC
